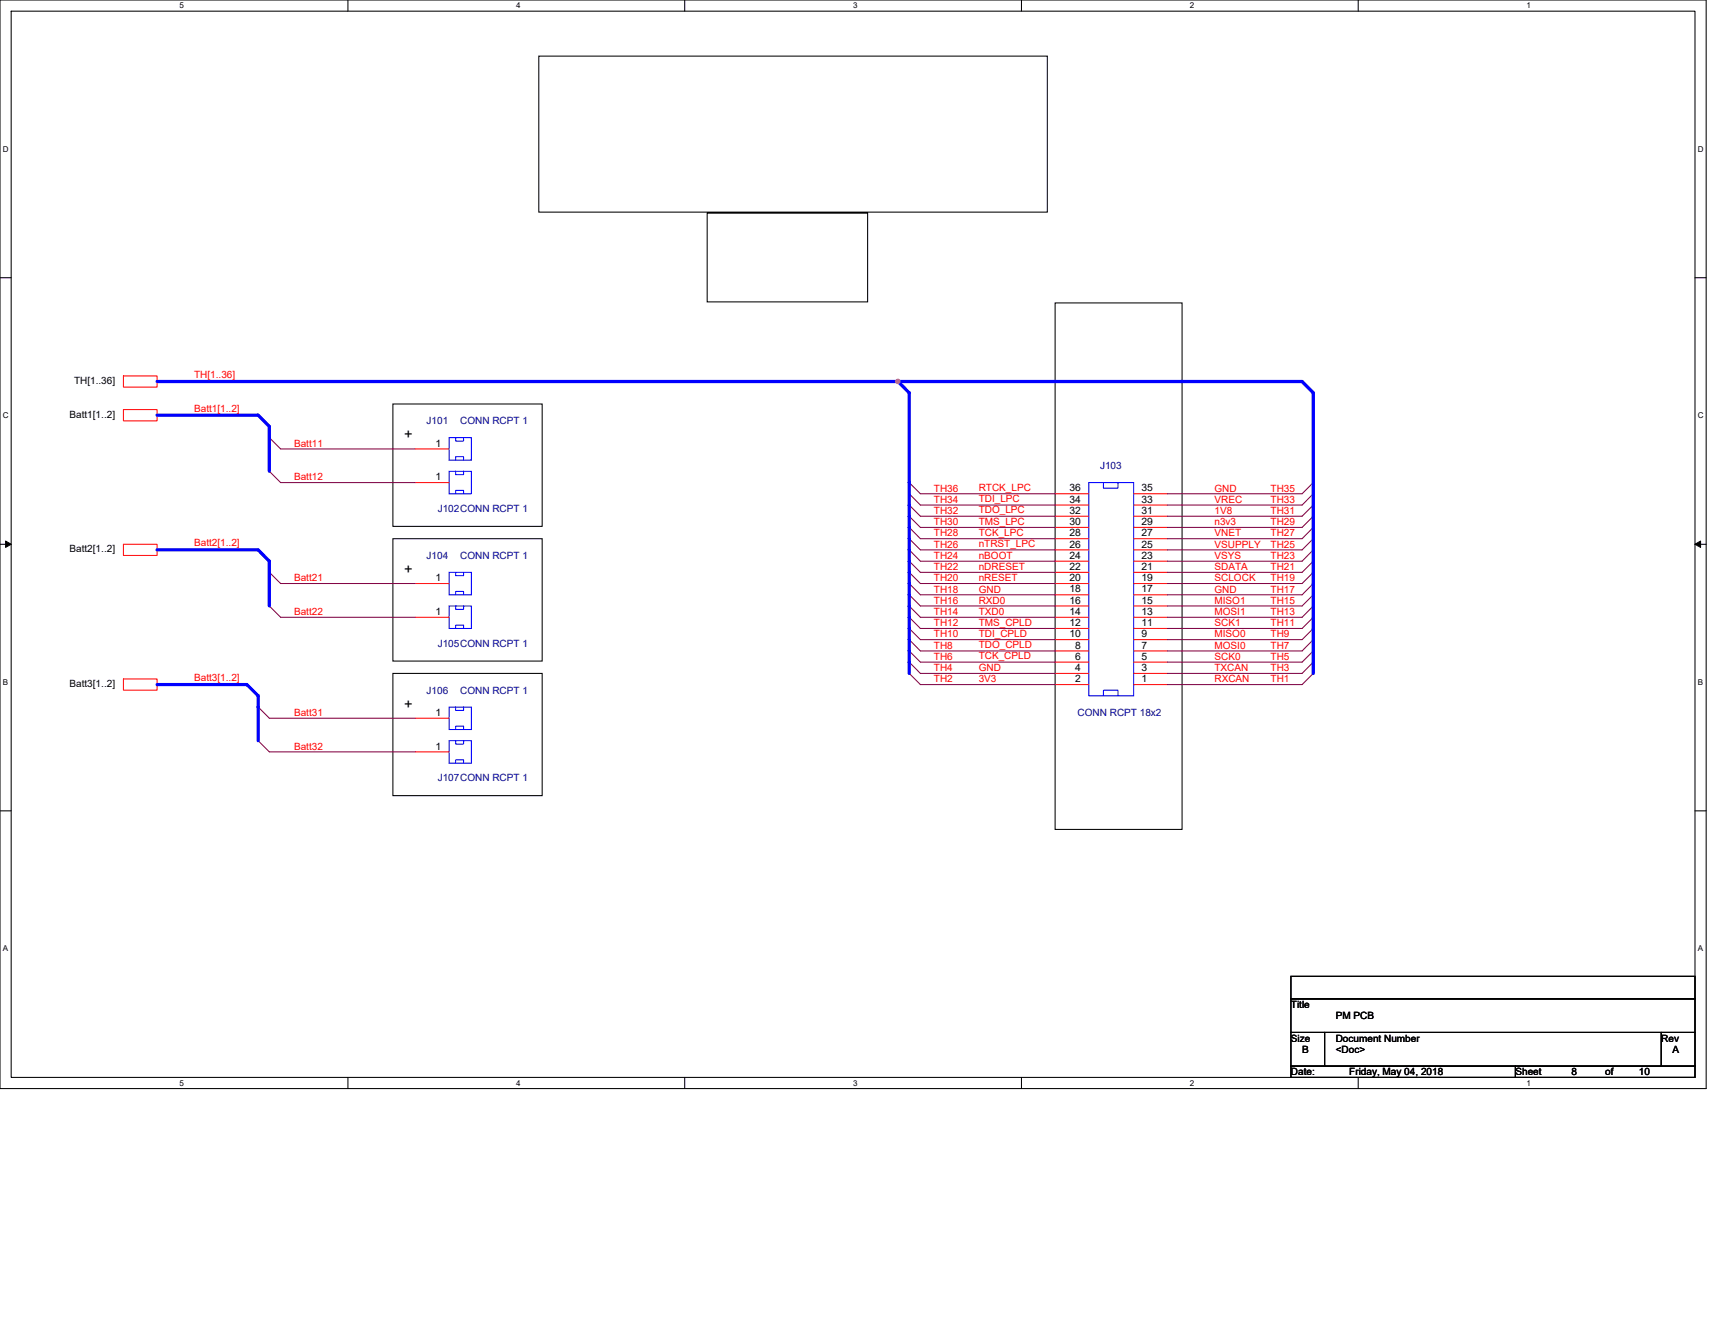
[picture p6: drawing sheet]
<svg xmlns="http://www.w3.org/2000/svg" width="279mm" height="216mm" viewBox="0 0 279 216" stroke-linecap="round" stroke-linejoin="round" font-family="sans-serif">
<path d="M0 0h278v177.4h-278zM1.8 1.8h274.3v173.8h-274.3z" fill="none" stroke="#000" stroke-width=".17"/>
<g fill="#fff">
<path d="M29.3 .2h.7v1.5h-.7z"/>
<path d="M29.3 175.7h.7v1.5h-.7z"/>
</g>
<path d="M56.7 0v1.8M56.7 175.6v1.8" fill="none" stroke="#000" stroke-width=".17"/>
<g fill="#fff">
<path d="M84.1 .2h.7v1.5h-.7z"/>
<path d="M84.1 175.7h.7v1.5h-.7z"/>
</g>
<path d="M111.5 0v1.8M111.5 175.6v1.8" fill="none" stroke="#000" stroke-width=".17"/>
<g fill="#fff">
<path d="M139 .2h.7v1.5h-.7z"/>
<path d="M139 175.7h.7v1.5h-.7z"/>
</g>
<path d="M166.4 0v1.8M166.4 175.6v1.8" fill="none" stroke="#000" stroke-width=".17"/>
<g fill="#fff">
<path d="M193.8 .2h.8v1.5h-.8z"/>
<path d="M193.8 175.7h.8v1.5h-.8z"/>
</g>
<path d="M221.3 0v1.8M221.3 175.6v1.8" fill="none" stroke="#000" stroke-width=".17"/>
<g fill="#fff">
<path d="M248.7 .2h.7v1.5h-.7z"/>
<path d="M248.7 175.7h.7v1.5h-.7z"/>
<path d="M.5 23.5h.9v1.5h-.9z"/>
<path d="M276.6 23.5h1v1.5h-1z"/>
<path d="M.5 67h.9v1.4h-.9z"/>
<path d="M276.6 67h1v1.4h-1z"/>
</g>
<path d="M0 45.3h1.8M276.1 45.3h1.9" fill="none" stroke="#000" stroke-width=".17"/>
<g fill="#fff">
<path d="M.5 110.4h.8v1.5h-.8z"/>
<path d="M276.6 110.4h.9v1.5h-.9z"/>
</g>
<path d="M0 88.7h1.8M276.1 88.7h1.9" fill="none" stroke="#000" stroke-width=".17"/>
<path d="M.9 88.2l.9 .5-.9 .5zM276.1 88.7l1-.5v1z" fill="#000" stroke="#000" stroke-width=".16"/>
<g fill="#fff">
<path d="M.5 153.8h.8v1.5h-.8z"/>
<path d="M276.6 153.8h.9v1.5h-.9z"/>
</g>
<g fill="none" stroke="#000" stroke-width=".17">
<path d="M87.8 9.1h82.8v25.5h-82.8zM115.2 34.7h26.2v14.5h-26.2zM171.9 49.4h20.7v85.7h-20.7zM64 65.8h24.3v20h-24.3zM64 87.8h24.3v19.9h-24.3zM64 109.7h24.3v19.9h-24.3zM0 132.1h1.8M276.1 132.1h1.9M210.3 159.1h65.8v3.7h-65.8zM210.3 162.8h65.8v5.4h-65.8zM210.3 168.2h5.5v5.5h-5.5zM210.3 173.7h36.6v1.9h-36.6z"/>
<path d="M215.8 168.2h54.9v5.5h-54.9zM246.9 173.7h29.2v1.9h-29.2zM270.7 168.2h5.4v5.5h-5.4z"/>
</g>
<g fill="none" stroke="#f00" stroke-width=".17">
<path d="M20.1 61.3h5.5v1.8h-5.5zM20.1 66.7h5.5v1.9h-5.5zM67.6 78.6h5.6M67.6 73.2h5.6M20.1 88.7h5.5v1.8h-5.5zM67.6 95.1h5.6M171.9 98.7h5.5M171.9 96.9h5.5M171.9 95.1h5.5M171.9 93.3h5.5M171.9 91.4h5.5M171.9 89.6h5.5"/>
<path d="M171.9 87.8h5.5M171.9 85.9h5.5M171.9 84.1h5.5M171.9 82.3h5.5M171.9 80.5h5.5M184.7 98.7h5.5M184.7 96.9h5.5M184.7 95.1h5.5M184.7 93.3h5.5M184.7 91.4h5.5M184.7 89.6h5.5M184.7 87.8h5.5"/>
<path d="M184.7 85.9h5.5M184.7 84.1h5.5M184.7 82.3h5.5M184.7 80.5h5.5M20.1 110.6h5.5v1.9h-5.5zM67.6 117h5.6M67.6 100.6h5.6M171.9 111.5h5.5M171.9 109.7h5.5M171.9 107.9h5.5M171.9 106.1h5.5M171.9 104.2h5.5"/>
<path d="M171.9 102.4h5.5M171.9 100.6h5.5M184.7 111.5h5.5M184.7 109.7h5.5M184.7 107.9h5.5M184.7 106.1h5.5M184.7 104.2h5.5M184.7 102.4h5.5M184.7 100.6h5.5M67.6 122.5h5.6"/>
</g>
<g fill="none" stroke="#800040" stroke-width=".17">
<path d="M43.9 71.3l1.8 1.9h21.9M43.9 76.8l1.8 1.8h21.9M148.1 78.6l1.8 1.9h22M214 78.6l-1.9 1.9h-21.9M43.9 93.3l1.8 1.8h21.9M43.9 98.7l1.8 1.9h21.9M148.1 80.5l1.8 1.8h22M148.1 82.3l1.8 1.8h22M148.1 84.1l1.8 1.8h22M148.1 85.9l1.8 1.9h22M148.1 87.8l1.8 1.8h22M148.1 89.6l1.8 1.8h22"/>
<path d="M148.1 91.4l1.8 1.9h22M148.1 93.3l1.8 1.8h22M148.1 95.1l1.8 1.8h22M148.1 96.9l1.8 1.8h22M148.1 98.7l1.8 1.9h22M214 80.5l-1.9 1.8h-21.9M214 82.3l-1.9 1.8h-21.9M214 84.1l-1.9 1.8h-21.9M214 85.9l-1.9 1.9h-21.9M214 87.8l-1.9 1.8h-21.9M214 89.6l-1.9 1.8h-21.9M214 91.4l-1.9 1.9h-21.9"/>
<path d="M214 93.3l-1.9 1.8h-21.9M214 95.1l-1.9 1.8h-21.9M214 96.9l-1.9 1.8h-21.9M214 98.7l-1.9 1.9h-21.9M42.1 115.2l1.8 1.8h23.7M148.1 100.6l1.8 1.8h22M148.1 102.4l1.8 1.8h22M148.1 104.2l1.8 1.9h22M148.1 106.1l1.8 1.8h22M148.1 107.9l1.8 1.8h22M148.1 109.7l1.8 1.8h22M214 100.6l-1.9 1.8h-21.9"/>
<path d="M214 102.4l-1.9 1.8h-21.9M214 104.2l-1.9 1.9h-21.9M214 106.1l-1.9 1.8h-21.9M214 107.9l-1.9 1.8h-21.9M214 109.7l-1.9 1.8h-21.9M42.1 120.7l1.8 1.8h23.7"/>
</g>
<g fill="none" stroke="#00f" stroke-width=".17">
<path d="M73.2 76.8h3.6v3.7h-3.6zM73.2 71.3h3.6v3.7h-3.6zM74.2 71.3v.6h1.3v-.6M74.2 76.8v.5h1.3v-.5M74.2 75v-.6h1.3v.6M177.4 78.6h7.3v34.8h-7.3zM179.8 78.6v.9h2.3v-.9M73.2 93.3h3.6v3.6h-3.6zM73.2 98.7h3.6v3.7h-3.6zM74.2 93.3v.5h1.3v-.5M74.2 80.5v-.6h1.3v.6M74.2 96.9v-.5h1.3v.5"/>
<path d="M74.2 98.7v.6h1.3v-.6M73.2 115.2h3.6v3.7h-3.6zM74.2 115.2v.6h1.3v-.6M74.2 102.4v-.5h1.3v.5M74.2 118.9v-.6h1.3v.6M179.8 113.4v-.9h2.3v.9h.2M73.2 120.7h3.6v3.7h-3.6zM74.2 124.4v-.6h1.3v.6M74.2 120.7v.5h1.3v-.5"/>
</g>
<path d="M25.6 62.2h120.7M25.6 67.6h16.5l1.8 1.9v7.3M146.3 62.2h65.8l1.9 1.8v45.7M146.3 62.2l1.8 1.8v45.7M25.6 89.6h16.5l1.8 1.8v7.3M25.6 111.5h14.6l1.9 1.9v7.3" fill="none" stroke="#00f" stroke-width=".53"/>
<circle cx="146.3" cy="62.2" r=".36" fill="#f0f" stroke="#f0f" stroke-width=".17"/>
<g font-size="2.4">
<text x="65.8" y="71.6">+</text>
<text x="65.8" y="93.6">+</text>
<text x="65.8" y="115.5">+</text>
</g>
<g font-size="1.7">
<text x="71" y="72.8">1</text>
<text x="71" y="78.3">1</text>
<text x="174.2" y="83.7">32</text>
<text x="174.2" y="81.9">34</text>
<text x="174.2" y="80.1">36</text>
<text x="186" y="83.7">31</text>
<text x="186" y="81.9">33</text>
<text x="186" y="80.1">35</text>
<text x="174.2" y="89.2">26</text>
<text x="174.2" y="87.4">28</text>
<text x="174.2" y="85.6">30</text>
<text x="186" y="89.2">25</text>
<text x="186" y="87.4">27</text>
<text x="186" y="85.6">29</text>
<text x="71" y="94.7">1</text>
<text x="174.2" y="94.7">20</text>
<text x="174.2" y="92.9">22</text>
<text x="174.2" y="91.1">24</text>
<text x="186" y="94.7">19</text>
<text x="186" y="92.9">21</text>
<text x="186" y="91.1">23</text>
<text x="71" y="100.2">1</text>
<text x="174.2" y="100.2">14</text>
<text x="174.2" y="98.4">16</text>
<text x="174.2" y="96.5">18</text>
<text x="186" y="100.2">13</text>
<text x="186" y="98.4">15</text>
<text x="186" y="96.5">17</text>
<text x="174.2" y="103.8">10</text>
<text x="174.2" y="102">12</text>
<text x="175.2" y="107.5">6</text>
<text x="175.2" y="105.7">8</text>
<text x="186" y="107.5">5</text>
<text x="186" y="105.7">7</text>
<text x="186" y="103.8">9</text>
<text x="186" y="102">11</text>
<text x="175.2" y="111.2">2</text>
<text x="175.2" y="109.3">4</text>
<text x="186" y="111.2">1</text>
<text x="186" y="109.3">3</text>
<text x="71" y="116.6">1</text>
<text x="71" y="122.1">1</text>
</g>
<g font-size="1.6">
<text x="12.1" y="62.5">TH[1..36]</text>
<text x="11.3" y="68.1">Batt1[1..2]</text>
<text x="11.3" y="90">Batt2[1..2]</text>
<text x="11.3" y="111.9">Batt3[1..2]</text>
<text x="210.3" y="164.2">Title</text>
<text x="217.6" y="166.1">PM PCB</text>
<text x="210.3" y="169.7">Size</text>
<text x="212.1" y="171.6">B</text>
<text x="217.6" y="169.7">Document Number</text>
<text x="217.6" y="171.6">&lt;Doc&gt;</text>
<text x="270.7" y="169.7">Rev</text>
<text x="272.5" y="171.6">A</text>
<text x="210.3" y="175.2">Date:</text>
<text x="219.8" y="175.2">Friday, May 04, 2018</text>
<text x="246.9" y="175.2">Sheet</text>
<text x="256" y="175.2">8</text>
<text x="261.5" y="175.2">of</text>
<text x="267" y="175.2">10</text>
</g>
<g font-size="1.6" fill="#f00">
<text x="31.6" y="61.6">TH[1..36]</text>
<text x="31.6" y="67.1">Batt1[1..2]</text>
<text x="47.9" y="72.8">Batt11</text>
<text x="47.9" y="78.3">Batt12</text>
<text x="152.1" y="80.1">TH36</text>
<text x="152.1" y="81.9">TH34</text>
<text x="152.1" y="83.8">TH32</text>
<text x="159.4" y="80">RTCK_LPC</text>
<text x="159.4" y="81.8">TDI_LPC</text>
<text x="159.4" y="83.7">TDO_LPC</text>
<text x="197.9" y="80.1">GND</text>
<text x="197.9" y="81.9">VREC</text>
<text x="197.9" y="83.8">1V8</text>
<text x="207" y="80.1">TH35</text>
<text x="207" y="81.9">TH33</text>
<text x="207" y="83.8">TH31</text>
<text x="31.6" y="89">Batt2[1..2]</text>
<text x="152.1" y="85.6">TH30</text>
<text x="152.1" y="87.4">TH28</text>
<text x="152.1" y="89.2">TH26</text>
<text x="159.4" y="85.5">TMS_LPC</text>
<text x="159.4" y="87.3">TCK_LPC</text>
<text x="159.4" y="89.1">nTRST_LPC</text>
<text x="197.9" y="85.6">n3v3</text>
<text x="197.9" y="87.4">VNET</text>
<text x="197.9" y="89.2">VSUPPLY</text>
<text x="207" y="85.6">TH29</text>
<text x="207" y="87.4">TH27</text>
<text x="207" y="89.2">TH25</text>
<text x="47.9" y="94.7">Batt21</text>
<text x="152.1" y="91.1">TH24</text>
<text x="152.1" y="92.9">TH22</text>
<text x="152.1" y="94.7">TH20</text>
<text x="159.4" y="91.1">nBOOT</text>
<text x="159.4" y="92.9">nDRESET</text>
<text x="159.4" y="94.7">nRESET</text>
<text x="197.9" y="91.1">VSYS</text>
<text x="197.9" y="92.9">SDATA</text>
<text x="197.9" y="94.7">SCLOCK</text>
<text x="207" y="91.1">TH23</text>
<text x="207" y="92.9">TH21</text>
<text x="207" y="94.7">TH19</text>
<text x="47.9" y="100.2">Batt22</text>
<text x="152.1" y="96.6">TH18</text>
<text x="152.1" y="98.4">TH16</text>
<text x="152.1" y="100.2">TH14</text>
<text x="159.4" y="96.6">GND</text>
<text x="159.4" y="98.4">RXD0</text>
<text x="159.4" y="100.2">TXD0</text>
<text x="159.4" y="101.9">TMS_CPLD</text>
<text x="197.9" y="96.6">GND</text>
<text x="197.9" y="98.4">MISO1</text>
<text x="197.9" y="100.2">MOSI1</text>
<text x="207" y="96.6">TH17</text>
<text x="207" y="98.4">TH15</text>
<text x="207" y="100.2">TH13</text>
<text x="152.1" y="102">TH12</text>
<text x="152.1" y="103.9">TH10</text>
<text x="152.1" y="105.7">TH8</text>
<text x="152.1" y="107.5">TH6</text>
<text x="159.4" y="103.8">TDI_CPLD</text>
<text x="159.4" y="105.6">TDO_CPLD</text>
<text x="159.4" y="107.4">TCK_CPLD</text>
<text x="197.9" y="102">SCK1</text>
<text x="197.9" y="103.9">MISO0</text>
<text x="197.9" y="105.7">MOSI0</text>
<text x="197.9" y="107.5">SCK0</text>
<text x="207" y="102">TH11</text>
<text x="207" y="103.9">TH9</text>
<text x="207" y="105.7">TH7</text>
<text x="207" y="107.5">TH5</text>
<text x="31.6" y="111">Batt3[1..2]</text>
<text x="152.1" y="109.4">TH4</text>
<text x="152.1" y="111.2">TH2</text>
<text x="159.4" y="109.4">GND</text>
<text x="159.4" y="111.2">3V3</text>
<text x="197.9" y="109.4">TXCAN</text>
<text x="197.9" y="111.2">RXCAN</text>
<text x="207" y="109.4">TH3</text>
<text x="207" y="111.2">TH1</text>
<text x="47.9" y="116.7">Batt31</text>
<text x="47.9" y="122.2">Batt32</text>
</g>
<g font-size="1.6" fill="#000080">
<text x="69.5" y="69.1">J101</text>
<text x="75" y="69.1">CONN RCPT 1</text>
<text x="179.2" y="76.5">J103</text>
<text x="71.3" y="83.4">J102CONN RCPT 1</text>
<text x="69.5" y="91.1">J104</text>
<text x="75" y="91.1">CONN RCPT 1</text>
<text x="71.3" y="105.3">J105CONN RCPT 1</text>
<text x="69.5" y="113">J106</text>
<text x="75" y="113">CONN RCPT 1</text>
<text x="175.6" y="116.7">CONN RCPT 18x2</text>
<text x="71.3" y="127.3">J107CONN RCPT 1</text>
</g>
<g font-size="1.3">
<text x="29.3" y="1.4">5</text>
<text x="84.1" y="1.4">4</text>
<text x="139" y="1.4">3</text>
<text x="193.8" y="1.4">2</text>
<text x="248.7" y="1.4">1</text>
<text x=".5" y="24.7">D</text>
<text x="276.6" y="24.7">D</text>
<text x=".5" y="68.2">C</text>
<text x="276.6" y="68.2">C</text>
<text x=".5" y="111.6">B</text>
<text x="276.6" y="111.6">B</text>
<text x=".5" y="155">A</text>
<text x="276.6" y="155">A</text>
<text x="29.3" y="176.9">5</text>
<text x="84.1" y="176.9">4</text>
<text x="139" y="176.9">3</text>
<text x="193.8" y="176.9">2</text>
<text x="248.7" y="176.9">1</text>
</g>
</svg>
